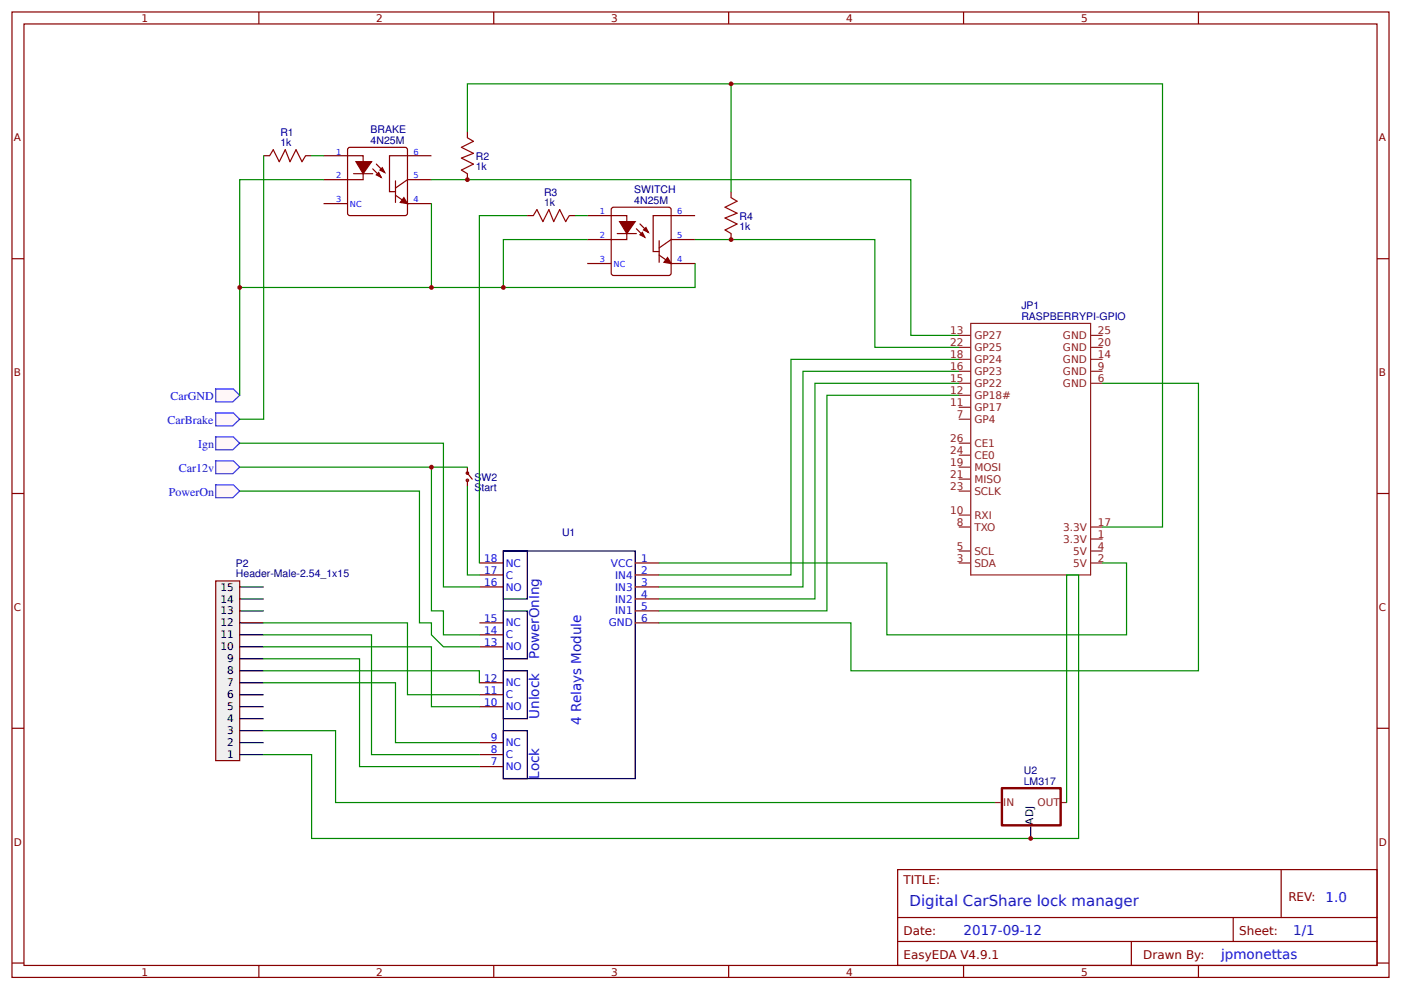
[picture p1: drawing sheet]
<svg xmlns="http://www.w3.org/2000/svg" width="312mm" height="220mm" viewBox="0 0 312 220" stroke-linecap="round" stroke-linejoin="round" font-family="sans-serif">
<g fill="none" stroke="#800" stroke-width=".27">
<path d="M2.7 2.7h306.4v214.9h-306.4zM5.3 5.3h301.1v209.7h-301.1zM57.6 2.7v2.6M109.9 2.7v2.6M162.2 2.7v2.6M214.4 2.7v2.6M266.7 2.7v2.6M2.7 57.6h2.6M306.4 57.6h2.7M2.7 109.9h2.6M306.4 109.9h2.7M106.7 125.3h5.3"/>
<path d="M106.7 128h5.3M106.7 130.7h5.3M106.7 138.7h5.3M141.4 125.3h5.3M141.4 128h5.3M141.4 130.7h5.3M141.4 133.3h5.3M141.4 136h5.3M141.4 138.7h5.3M106.7 157.4h5.3M106.7 154.7h5.3M106.7 152h5.3"/>
<path d="M106.7 144h5.3M106.7 141.4h5.3M2.7 162.2h2.6M106.7 170.7h5.3M106.7 168h5.3M106.7 165.4h5.3M306.4 162.2h2.7M199.8 193.6h106.6v21.4h-106.6zM285.1 193.6v10.7M2.7 214.4h2.6M57.6 215v2.6M109.9 215v2.6"/>
<path d="M162.2 215v2.6M199.8 204.3h106.6M199.8 209.6h106.6M214.4 215v2.6M251.8 209.6v5.4M266.7 215v2.6M274.4 204.3v5.3M306.4 214.4h2.7"/>
</g>
<g fill="none" stroke="#8d2323" stroke-width=".27">
<path d="M213.4 74.7h2.6M213.4 77.3h2.6M216 72h26.7v56h-26.7zM242.7 74.7h2.7M242.7 77.3h2.7M213.4 93.3h2.6M213.4 82.7h2.6M213.4 90.7h2.6M213.4 85.3h2.6M213.4 98.7h2.6M213.4 80h2.6M213.4 88h2.6"/>
<path d="M242.7 82.7h2.7M242.7 85.3h2.7M242.7 80h2.7M213.4 117.3h2.6M213.4 104h2.6M213.4 106.7h2.6M213.4 109.3h2.6M213.4 101.3h2.6M213.4 114.7h2.6M242.7 117.3h2.7M213.4 125.3h2.6M213.4 122.7h2.6"/>
<path d="M242.7 120h2.7M242.7 125.3h2.7M242.7 122.7h2.7"/>
</g>
<path d="M112 122.7h29.4v50.7h-29.4zM112 136h5.3v10.7h-5.3zM112 122.7h5.3v10.6h-5.3zM112 149.4h5.3v10.6h-5.3zM112 162.7h5.3v10.7h-5.3z" fill="none" stroke="#000" stroke-width=".27"/>
<path d="M48 129.3h5.3v40.1h-5.3z" fill="#efefef" stroke="#800" stroke-width=".27"/>
<g fill="none" stroke="#000" stroke-width=".27">
<path d="M53.3 138.7h5.4M53.3 136h5.4M53.3 133.3h5.4M53.3 130.7h5.4M53.3 157.4h5.4M53.3 154.7h5.4M53.3 152h5.4M53.3 149.4h5.4M53.3 146.7h5.4M53.3 144h5.4M53.3 141.4h5.4M53.3 168h5.4"/>
<path d="M53.3 165.4h5.4M53.3 162.7h5.4M53.3 160h5.4"/>
</g>
<path d="M58.7 138.7h32v16h16M58.7 152h29.3v13.4h18.7M58.7 149.4h48v2.6M58.7 146.7h21.3v24h26.7M58.7 144h37.3v13.4h10.7M58.7 141.4h24v26.6h24M58.7 168h10.6v18.7h170.7M58.7 162.7h16v16h146.7" fill="none" stroke="#080" stroke-width=".27"/>
<g fill="#fff7f8" stroke="#430aff" stroke-width=".27">
<path d="M47.9 97.3h4l1.4 1.4-1.5 1.4h-3.8z"/>
<path d="M47.9 86.6h4l1.4 1.4-1.5 1.5h-3.8z"/>
<path d="M47.9 91.9h4l1.4 1.4-1.5 1.5h-3.8z"/>
<path d="M47.9 102.6h4l1.4 1.4-1.5 1.5h-3.8z"/>
<path d="M47.9 107.9h4l1.4 1.4-1.5 1.5h-3.8z"/>
</g>
<path d="M53.3 98.7h45.4v32h8M53.3 109.3h40v29.4h2.7v2.7l2.7 2.6h8M53.3 104h42.7v32h2.7v5.4h8M96 104h8" fill="none" stroke="#080" stroke-width=".27"/>
<g fill="none" stroke="#800" stroke-width=".27">
<path d="M104 104v1.3l1.1 1.4M104 106.9v1.4"/>
<circle cx="104" cy="105.3" r=".27"/>
<circle cx="104" cy="106.9" r=".27"/>
</g>
<circle cx="96" cy="104" r=".53" fill="#c00"/>
<path d="M58.7 34.7v58.6h-5.4M72 40h-18.7v24M117.3 48h-10.6v77.3M154.7 58.7v5.3h-101.4v24M104 108.3v19.7h2.7" fill="none" stroke="#080" stroke-width=".27"/>
<circle cx="53.3" cy="64" r=".53" fill="#c00"/>
<path d="M104 29.3v-10.6h154.7v98.6h-13.3M104 40h98.7v34.7h10.7M162.7 53.3h32v24h18.7M213.4 80h-37.4v48h-29.3M213.4 82.7h-34.7v48h-32M213.4 85.3h-32v48h-34.7M213.4 88h-29.4v48h-37.3M245.4 85.3h21.3v64.1h-77.3v-10.7h-42.7M146.7 125.3h50.7v16.1h53.3v-16.1h-5.3M237.4 178.7v-50.7h2.6v58.7" fill="none" stroke="#080" stroke-width=".27"/>
<path d="M221.4 178.7h1.3M236 178.7h1.4" fill="none" stroke="#8d2323" stroke-width=".27"/>
<path d="M223 175.5h13v8.2h-13z" fill="none" stroke="#800" stroke-width=".53"/>
<path d="M229.4 184v2.7" fill="none" stroke="#000" stroke-width=".27"/>
<circle cx="229.4" cy="186.7" r=".53" fill="#c00"/>
<g fill="none" stroke="#800" stroke-width=".27">
<path d="M58.7 34.7h1.3M68 34.7h1.3M72 34.7h8.8v5.3h-8.8M77.4 33.1l.5-.3h12.2l.5 .3 .1 14.4-.3 .4-12.5 .1-.5-.3zM78.7 38.7h4.2M82.9 37.6l1.9 1.9M83.7 36.5l1.9 1.9M96 34.7h-9.3v8h1.3M104 29.3v1.4M104 38.7v1.3M72 45.3h5.3M88 43.5l2.7 1.8h5.3"/>
<path d="M88 40.3v4.8M96 40h-5.3l-2.7 1.9"/>
</g>
<g fill="#800" stroke="#800" stroke-width=".27">
<path d="M89.9 44l.8 1.3-1.6-.2z"/>
<path d="M83.7 38.9l.6-.5 .5 1.1z"/>
<path d="M84.5 37.9l.6-.6 .5 1.1z"/>
<path d="M79.2 36h3.5l-1.9 2.7z"/>
</g>
<path d="M60 34.7l.8-1.4 1.3 2.7 1.4-2.7 1 2.7 1.4-2.7 1.3 2.7 .8-1.3M104 30.7l1.3 .8-2.6 1.3 2.6 1.3-2.6 1.1 2.6 1.3-2.6 1.4 1.3 .8" fill="none" stroke="#a00000" stroke-width=".27"/>
<path d="M69.3 34.7h2.7M96 40h8M96 45.3v18.7" fill="none" stroke="#080" stroke-width=".27"/>
<g fill="#c00">
<circle cx="96" cy="64" r=".53"/>
<circle cx="104" cy="40" r=".53"/>
</g>
<g fill="none" stroke="#800" stroke-width=".27">
<path d="M117.3 48h1.4M126.7 48h1.3M130.7 48h8.8v5.3h-8.8M130.7 58.7h5.3M136.1 46.4l.4-.3h12.3l.5 .3 .1 14.4-.3 .5h-12.6l-.4-.2zM137.4 52h4.2M141.6 50.9l1.9 1.9M142.4 49.9l1.9 1.8M146.7 56.8l2.7 1.9h5.3M146.7 53.6v4.8M154.7 48h-9.3v8h1.3M154.7 53.3h-5.3l-2.7 1.9"/>
<path d="M162.7 42.7v1.3M162.7 52v1.3"/>
</g>
<g fill="#800" stroke="#800" stroke-width=".27">
<path d="M148.6 57.3l.8 1.4-1.6-.3z"/>
<path d="M142.4 52.3l.6-.6 .5 1.1z"/>
<path d="M143.2 51.2l.6-.5 .5 1z"/>
<path d="M137.9 49.3h3.5l-1.9 2.7z"/>
</g>
<path d="M118.7 48l.8-1.3 1.3 2.6 1.3-2.6 1.1 2.6 1.3-2.6 1.4 2.6 .8-1.3M162.7 44l1.3 .8-2.6 1.3 2.6 1.4-2.6 1 2.6 1.4-2.6 1.3 1.3 .8" fill="none" stroke="#a00000" stroke-width=".27"/>
<path d="M128 48h2.7M130.7 53.3h-18.7v10.7" fill="none" stroke="#080" stroke-width=".27"/>
<circle cx="112" cy="64" r=".53" fill="#c00"/>
<path d="M154.7 53.3h8" fill="none" stroke="#080" stroke-width=".27"/>
<circle cx="162.7" cy="53.3" r=".53" fill="#c00"/>
<path d="M162.7 18.7v24" fill="none" stroke="#080" stroke-width=".27"/>
<circle cx="162.7" cy="18.7" r=".53" fill="#c00"/>
<text font-size="3.3" fill="#00f" x="202.4" y="201.6">Digital CarShare lock manager</text>
<g font-size="3" fill="#00f">
<text x="120" y="146.7" transform="rotate(-90 120 146.7)">PowerOnIng</text>
<text x="120" y="160" transform="rotate(-90 120 160)">Unlock</text>
<text x="129.3" y="161.4" transform="rotate(-90 129.3 161.4)">4 Relays Module</text>
<text x="120" y="173.4" transform="rotate(-90 120 173.4)">Lock</text>
<text x="295" y="200.8">1.0</text>
<text x="214.4" y="208.3">2017-09-12</text>
<text x="287.8" y="208.3">1/1</text>
<text x="271.8" y="213.6">jpmonettas</text>
</g>
<g font-size="2.7" fill="#00f">
<text x="38" y="89.1">CarGND</text>
<text x="37.3" y="94.4">CarBrake</text>
<text x="44.1" y="99.7">Ign</text>
<text x="39.8" y="105.1">Car12v</text>
<text x="37.6" y="110.4">PowerOn</text>
</g>
<g font-size="2.7" fill="#800">
<text x="201.1" y="196.8">TITLE:</text>
<text x="286.7" y="200.6">REV:</text>
<text x="201.1" y="208.3">Date:</text>
<text x="275.8" y="208.3">Sheet:</text>
<text x="201.1" y="213.6">EasyEDA V4.9.1</text>
<text x="254.4" y="213.6">Drawn By:</text>
</g>
<g font-size="2.3" fill="#800">
<text x="31.5" y="4.9">1</text>
<text x="83.7" y="4.9">2</text>
<text x="136" y="4.9">3</text>
<text x="188.3" y="4.9">4</text>
<text x="240.6" y="4.9">5</text>
<text x="3.1" y="31.5">A</text>
<text x="306.8" y="31.5">A</text>
<text x="3.1" y="83.7">B</text>
<text x="306.8" y="83.7">B</text>
<text x="3.1" y="136">C</text>
<text x="306.8" y="136">C</text>
<text x="3.1" y="188.3">D</text>
<text x="306.8" y="188.3">D</text>
<text x="31.5" y="217.2">1</text>
<text x="83.7" y="217.2">2</text>
<text x="136" y="217.2">3</text>
<text x="188.3" y="217.2">4</text>
<text x="240.6" y="217.2">5</text>
</g>
<g font-size="2.3" fill="#000080">
<text x="82.5" y="29.6">BRAKE</text>
<text x="62.4" y="32.5">1k</text>
<text x="62.4" y="30.3">R1</text>
<text x="82.5" y="32">4N25M</text>
<text x="105.9" y="35.6">R2</text>
<text x="105.9" y="37.8">1k</text>
<text x="121.1" y="45.9">1k</text>
<text x="121.1" y="43.7">R3</text>
<text x="141.2" y="45.3">4N25M</text>
<text x="141.2" y="42.9">SWITCH</text>
<text x="164.6" y="51.1">1k</text>
<text x="164.6" y="48.9">R4</text>
<text x="227.3" y="71.2">RASPBERRYPI-GPIO</text>
<text x="227.3" y="68.8">JP1</text>
<text x="105.6" y="107">SW2</text>
<text x="105.6" y="109.4">Start</text>
<text x="125.1" y="119.3">U1</text>
<text x="52.5" y="128.5">Header-Male-2.54_1x15</text>
<text x="52.5" y="126.2">P2</text>
<text x="227.8" y="172.3">U2</text>
<text x="227.8" y="174.7">LM317</text>
</g>
<g font-size="2.3" fill="#8d2323">
<text x="211.5" y="74.4">13</text>
<text x="211.5" y="77.1">22</text>
<text x="216.8" y="75.5">GP27</text>
<text x="236.5" y="75.5">GND</text>
<text x="244.3" y="74.4">25</text>
<text x="244.3" y="77.1">20</text>
<text x="211.5" y="79.7">18</text>
<text x="211.5" y="82.4">16</text>
<text x="216.8" y="78.1">GP25</text>
<text x="216.8" y="80.8">GP24</text>
<text x="216.8" y="83.5">GP23</text>
<text x="236.5" y="83.5">GND</text>
<text x="236.5" y="78.1">GND</text>
<text x="236.5" y="80.8">GND</text>
<text x="244.3" y="82.4">9</text>
<text x="244.3" y="79.7">14</text>
<text x="211.5" y="85.1">15</text>
<text x="211.5" y="87.7">12</text>
<text x="216.8" y="86.1">GP22</text>
<text x="216.8" y="88.8">GP18#</text>
<text x="236.5" y="86.1">GND</text>
<text x="244.3" y="85.1">6</text>
<text x="211.5" y="90.4">11</text>
<text x="212.9" y="93.1">7</text>
<text x="216.8" y="94.1">GP4</text>
<text x="216.8" y="91.5">GP17</text>
<text x="211.5" y="98.4">26</text>
<text x="211.5" y="101.1">24</text>
<text x="216.8" y="99.5">CE1</text>
<text x="211.5" y="103.7">19</text>
<text x="211.5" y="106.4">21</text>
<text x="216.8" y="104.8">MOSI</text>
<text x="216.8" y="107.5">MISO</text>
<text x="216.8" y="102.1">CE0</text>
<text x="211.5" y="109.1">23</text>
<text x="216.8" y="110.1">SCLK</text>
<text x="211.5" y="114.4">10</text>
<text x="212.9" y="117.1">8</text>
<text x="216.8" y="115.5">RXI</text>
<text x="216.8" y="118.1">TXO</text>
<text x="236.6" y="118.1">3.3V</text>
<text x="244.3" y="119.7">1</text>
<text x="244.3" y="117.1">17</text>
<text x="212.9" y="125.1">3</text>
<text x="212.9" y="122.4">5</text>
<text x="216.8" y="123.5">SCL</text>
<text x="236.6" y="120.8">3.3V</text>
<text x="238.8" y="123.5">5V</text>
<text x="244.3" y="122.4">4</text>
<text x="244.3" y="125.1">2</text>
<text x="216.8" y="126.1">SDA</text>
<text x="238.8" y="126.1">5V</text>
<text x="223.3" y="179.5">IN</text>
<text x="230.9" y="179.5">OUT</text>
</g>
<g font-size="2.3" fill="#00f">
<text x="107.7" y="125.1">18</text>
<text x="142.7" y="125.1">1</text>
<text x="107.7" y="130.4">16</text>
<text x="107.7" y="127.7">17</text>
<text x="112.5" y="131.5">NO</text>
<text x="112.5" y="128.8">C</text>
<text x="112.5" y="126.1">NC</text>
<text x="136" y="126.1">VCC</text>
<text x="136.9" y="128.8">IN4</text>
<text x="136.9" y="131.5">IN3</text>
<text x="142.7" y="127.7">2</text>
<text x="142.7" y="130.4">3</text>
<text x="136.9" y="134.2">IN2</text>
<text x="136.9" y="136.8">IN1</text>
<text x="142.7" y="133.1">4</text>
<text x="142.7" y="135.8">5</text>
<text x="107.7" y="143.8">13</text>
<text x="107.7" y="141.1">14</text>
<text x="107.7" y="138.4">15</text>
<text x="112.5" y="142.2">C</text>
<text x="112.5" y="139.5">NC</text>
<text x="135.5" y="139.5">GND</text>
<text x="142.7" y="138.4">6</text>
<text x="112.5" y="144.8">NO</text>
<text x="107.7" y="154.4">11</text>
<text x="107.7" y="151.8">12</text>
<text x="112.5" y="155.5">C</text>
<text x="112.5" y="152.8">NC</text>
<text x="107.7" y="157.1">10</text>
<text x="112.5" y="158.2">NO</text>
<text x="109.2" y="167.8">8</text>
<text x="109.2" y="165.1">9</text>
<text x="112.5" y="166.2">NC</text>
<text x="109.2" y="170.4">7</text>
<text x="112.5" y="171.5">NO</text>
<text x="112.5" y="168.8">C</text>
</g>
<g font-size="2.3">
<text x="49" y="131.5">15</text>
<text x="49" y="136.8">13</text>
<text x="49" y="134.2">14</text>
<text x="49" y="142.2">11</text>
<text x="49" y="139.5">12</text>
<text x="49" y="144.8">10</text>
<text x="50.5" y="147.5">9</text>
<text x="50.5" y="155.5">6</text>
<text x="50.5" y="152.8">7</text>
<text x="50.5" y="150.2">8</text>
<text x="50.5" y="160.8">4</text>
<text x="50.5" y="158.2">5</text>
<text x="50.5" y="166.2">2</text>
<text x="50.5" y="163.5">3</text>
<text x="50.5" y="168.8">1</text>
<text x="229.9" y="183.6" transform="rotate(-90 229.9 183.6)">ADJ</text>
</g>
<g font-size="1.8" fill="#00f">
<text x="74.8" y="34.4">1</text>
<text x="92" y="34.4">6</text>
<text x="74.8" y="39.7">2</text>
<text x="92" y="39.7">5</text>
<text x="74.8" y="45.1">3</text>
<text x="77.9" y="46.1">NC</text>
<text x="92" y="45.1">4</text>
<text x="133.5" y="47.7">1</text>
<text x="150.7" y="47.7">6</text>
<text x="133.5" y="53.1">2</text>
<text x="150.7" y="53.1">5</text>
<text x="133.5" y="58.4">3</text>
<text x="136.6" y="59.5">NC</text>
<text x="150.7" y="58.4">4</text>
</g>
</svg>
